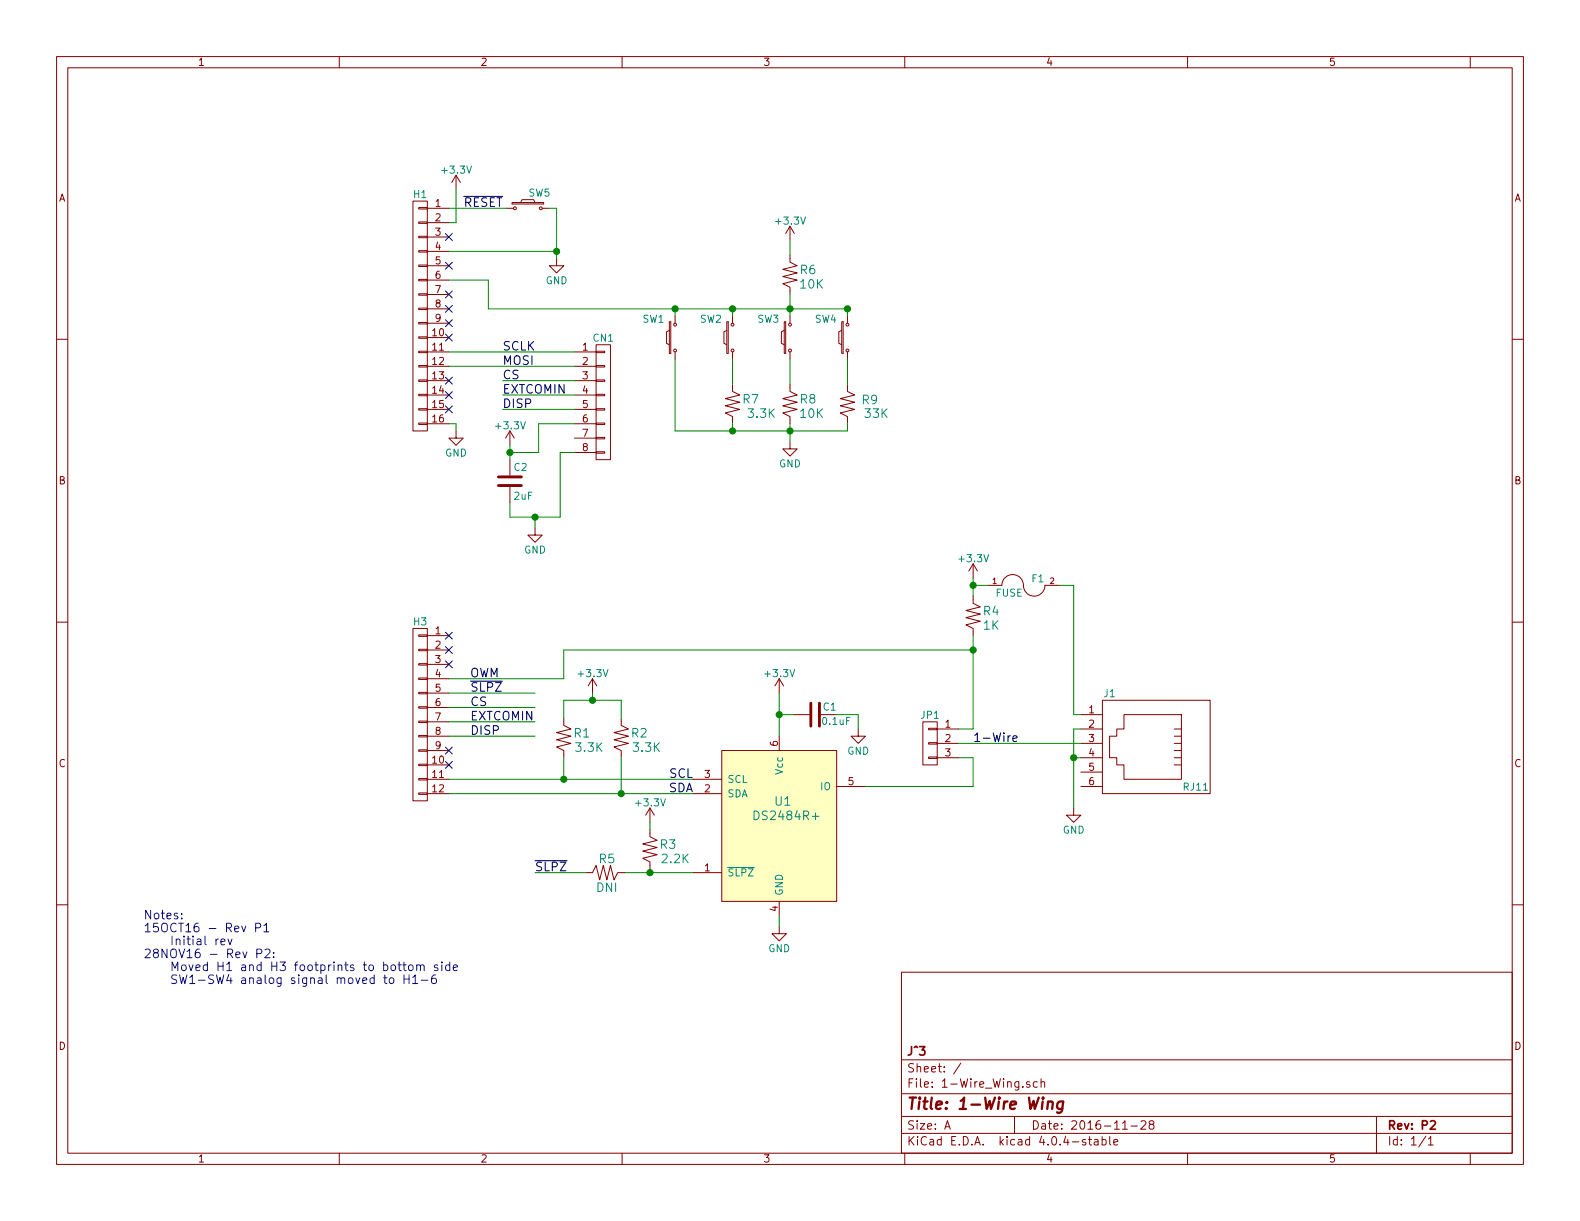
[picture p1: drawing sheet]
EESchema Schematic File Version 2
LIBS:power
LIBS:device
LIBS:transistors
LIBS:conn
LIBS:linear
LIBS:regul
LIBS:74xx
LIBS:cmos4000
LIBS:adc-dac
LIBS:memory
LIBS:xilinx
LIBS:microcontrollers
LIBS:dsp
LIBS:microchip
LIBS:analog_switches
LIBS:motorola
LIBS:texas
LIBS:intel
LIBS:audio
LIBS:interface
LIBS:digital-audio
LIBS:philips
LIBS:display
LIBS:cypress
LIBS:siliconi
LIBS:opto
LIBS:atmel
LIBS:contrib
LIBS:valves
LIBS:maxim
LIBS:myConn
LIBS:myPassives
LIBS:1-Wire_Wing-cache
EELAYER 25 0
EELAYER END
$Descr A 11000 8500
encoding utf-8
Sheet 1 1
Title "1-Wire Wing"
Date "2016-11-28"
Rev "P2"
Comp "J^3"
Comment1 ""
Comment2 ""
Comment3 ""
Comment4 ""
$EndDescr
$Comp
L CONN_01X16 H1
U 1 1
P 2925 2200
F 0 "H1" H 2925 3050 50  0000 C CNN
F 1 "CONN_01X16" V 3025 2200 50  0001 C CNN
F 2 "Pin_Headers:Pin_Header_Straight_1x16" H 2925 2200 50  0001 C CNN
F 3 "" H 2925 2200 50  0000 C CNN
	1    2925 2200
	-1   0    0    -1  
$EndComp
$Comp
L CONN_01X12 H3
U 1 1
P 2925 4975
F 0 "H3" H 2925 5625 50  0000 C CNN
F 1 "CONN_01X12" V 3025 4975 50  0001 C CNN
F 2 "Pin_Headers:Pin_Header_Straight_1x12" H 2925 4975 50  0001 C CNN
F 3 "" H 2925 4975 50  0000 C CNN
	1    2925 4975
	-1   0    0    -1  
$EndComp
NoConn ~ 3125 5325
NoConn ~ 3125 5225
NoConn ~ 3125 4625
NoConn ~ 3125 4525
NoConn ~ 3125 4425
NoConn ~ 3125 2850
NoConn ~ 3125 2750
NoConn ~ 3125 2650
NoConn ~ 3125 2350
NoConn ~ 3125 2250
NoConn ~ 3125 2050
NoConn ~ 3125 1650
$Comp
L GND #PWR01
U 1 1
P 3175 3000
F 0 "#PWR01" H 3175 2750 50  0001 C CNN
F 1 "GND" H 3175 2850 50  0000 C CNN
F 2 "" H 3175 3000 50  0000 C CNN
F 3 "" H 3175 3000 50  0000 C CNN
	1    3175 3000
	1    0    0    -1  
$EndComp
$Comp
L GND #PWR02
U 1 1
P 3875 1800
F 0 "#PWR02" H 3875 1550 50  0001 C CNN
F 1 "GND" H 3875 1650 50  0000 C CNN
F 2 "" H 3875 1800 50  0000 C CNN
F 3 "" H 3875 1800 50  0000 C CNN
	1    3875 1800
	1    0    0    -1  
$EndComp
$Comp
L +3.3V #PWR03
U 1 1
P 3175 1320
F 0 "#PWR03" H 3175 1170 50  0001 C CNN
F 1 "+3.3V" H 3175 1460 50  0000 C CNN
F 2 "" H 3175 1320 50  0000 C CNN
F 3 "" H 3175 1320 50  0000 C CNN
	1    3175 1320
	1    0    0    -1  
$EndComp
Text Label 3500 1450 2    60   ~ 0
~RESET
$Comp
L +3.3V #PWR04
U 1 1
P 4125 4825
F 0 "#PWR04" H 4125 4675 50  0001 C CNN
F 1 "+3.3V" H 4125 4965 50  0000 C CNN
F 2 "" H 4125 4825 50  0000 C CNN
F 3 "" H 4125 4825 50  0000 C CNN
	1    4125 4825
	1    0    0    -1  
$EndComp
Text Label 4825 5525 2    60   ~ 0
SDA
Text Label 4825 5425 2    60   ~ 0
SCL
$Comp
L Resistor R1
U 1 1
P 3925 5025
F 0 "R1" H 4050 4950 60  0000 C CNN
F 1 "3.3K" H 4100 4850 60  0000 C CNN
F 2 "Resistors_SMD:R_0603_HandSoldering" H 3925 5025 60  0001 C CNN
F 3 "" H 3925 5025 60  0001 C CNN
	1    3925 5025
	1    0    0    -1  
$EndComp
$Comp
L Resistor R2
U 1 1
P 4325 5025
F 0 "R2" H 4450 4950 60  0000 C CNN
F 1 "3.3K" H 4500 4850 60  0000 C CNN
F 2 "Resistors_SMD:R_0603_HandSoldering" H 4325 5025 60  0001 C CNN
F 3 "" H 4325 5025 60  0001 C CNN
	1    4325 5025
	1    0    0    -1  
$EndComp
Text Label 3475 4725 2    60   ~ 0
OWM
$Comp
L DS2484R+ U1
U 1 1
P 5025 5225
F 0 "U1" H 5450 4875 60  0000 C CNN
F 1 "DS2484R+" H 5475 4775 60  0000 C CNN
F 2 "MaximIntegrated:SOT95P280X125-6N" H 7025 5775 60  0001 C CNN
F 3 "" H 7025 5775 60  0001 C CNN
	1    5025 5225
	1    0    0    -1  
$EndComp
$Comp
L 1K R3
U 1 1
P 4525 5800
F 0 "R3" H 4650 5725 60  0000 C CNN
F 1 "2.2K" H 4700 5625 60  0000 C CNN
F 2 "Resistors_SMD:R_0603_HandSoldering" H 4525 5800 60  0001 C CNN
F 3 "" H 4525 5800 60  0001 C CNN
	1    4525 5800
	1    0    0    -1  
$EndComp
$Comp
L +3.3V #PWR05
U 1 1
P 4525 5725
F 0 "#PWR05" H 4525 5575 50  0001 C CNN
F 1 "+3.3V" H 4525 5865 50  0000 C CNN
F 2 "" H 4525 5725 50  0000 C CNN
F 3 "" H 4525 5725 50  0000 C CNN
	1    4525 5725
	1    0    0    -1  
$EndComp
$Comp
L C C1
U 1 1
P 5675 4975
F 0 "C1" V 5725 4825 50  0000 L CNN
F 1 "0.1uF" V 5625 4725 50  0000 L CNN
F 2 "Capacitors_SMD:C_0603_HandSoldering" H 5713 4825 50  0001 C CNN
F 3 "" H 5675 4975 50  0000 C CNN
	1    5675 4975
	0    -1   -1   0   
$EndComp
$Comp
L +3.3V #PWR06
U 1 1
P 5425 4825
F 0 "#PWR06" H 5425 4675 50  0001 C CNN
F 1 "+3.3V" H 5425 4965 50  0000 C CNN
F 2 "" H 5425 4825 50  0000 C CNN
F 3 "" H 5425 4825 50  0000 C CNN
	1    5425 4825
	1    0    0    -1  
$EndComp
$Comp
L GND #PWR07
U 1 1
P 5975 5075
F 0 "#PWR07" H 5975 4825 50  0001 C CNN
F 1 "GND" H 5975 4925 50  0000 C CNN
F 2 "" H 5975 5075 50  0000 C CNN
F 3 "" H 5975 5075 50  0000 C CNN
	1    5975 5075
	1    0    0    -1  
$EndComp
$Comp
L GND #PWR08
U 1 1
P 5425 6450
F 0 "#PWR08" H 5425 6200 50  0001 C CNN
F 1 "GND" H 5425 6300 50  0000 C CNN
F 2 "" H 5425 6450 50  0000 C CNN
F 3 "" H 5425 6450 50  0000 C CNN
	1    5425 6450
	1    0    0    -1  
$EndComp
$Comp
L CONN_01X03 JP1
U 1 1
P 6475 5175
F 0 "JP1" H 6475 5375 50  0000 C CNN
F 1 "CONN_01X03" V 6575 5175 50  0001 C CNN
F 2 "Pin_Headers:Pin_Header_Straight_1x03" H 6475 5175 50  0001 C CNN
F 3 "" H 6475 5175 50  0000 C CNN
	1    6475 5175
	-1   0    0    -1  
$EndComp
Text Label 3725 6075 0    60   ~ 0
~SLPZ
Text Label 6775 5175 0    60   ~ 0
1-Wire
$Comp
L 1K R4
U 1 1
P 6775 4175
F 0 "R4" H 6900 4100 60  0000 C CNN
F 1 "1K" H 6900 4000 60  0000 C CNN
F 2 "Resistors_SMD:R_0603_HandSoldering" H 6775 4175 60  0001 C CNN
F 3 "" H 6775 4175 60  0001 C CNN
	1    6775 4175
	1    0    0    -1  
$EndComp
$Comp
L +3.3V #PWR09
U 1 1
P 6775 4025
F 0 "#PWR09" H 6775 3875 50  0001 C CNN
F 1 "+3.3V" H 6775 4165 50  0000 C CNN
F 2 "" H 6775 4025 50  0000 C CNN
F 3 "" H 6775 4025 50  0000 C CNN
	1    6775 4025
	1    0    0    -1  
$EndComp
Text Label 3275 4825 0    60   ~ 0
~SLPZ
$Comp
L 1K R5
U 1 1
P 4325 6075
F 0 "R5" V 4225 5975 60  0000 C CNN
F 1 "DNI" V 4425 5975 60  0000 C CNN
F 2 "Resistors_SMD:R_0603_HandSoldering" H 4325 6075 60  0001 C CNN
F 3 "" H 4325 6075 60  0001 C CNN
	1    4325 6075
	0    1    1    0   
$EndComp
$Comp
L GND #PWR010
U 1 1
P 7475 5625
F 0 "#PWR010" H 7475 5375 50  0001 C CNN
F 1 "GND" H 7475 5475 50  0000 C CNN
F 2 "" H 7475 5625 50  0000 C CNN
F 3 "" H 7475 5625 50  0000 C CNN
	1    7475 5625
	1    0    0    -1  
$EndComp
$Comp
L FUSE F1
U 1 1
P 7125 4075
F 0 "F1" H 7225 4125 50  0000 C CNN
F 1 "FUSE" H 7025 4025 50  0000 C CNN
F 2 "Capacitors_SMD:C_0603_HandSoldering" H 7125 4075 50  0001 C CNN
F 3 "" H 7125 4075 50  0000 C CNN
	1    7125 4075
	1    0    0    -1  
$EndComp
$Comp
L RJ11 J1
U 1 1
P 7975 5175
F 0 "J1" V 7625 4925 50  0000 C CNN
F 1 "RJ11" V 8275 5525 50  0000 C CNN
F 2 "TEConnectivity:TE_6P6C_5555165-1" H 7975 5175 50  0001 C CNN
F 3 "" H 7975 5175 50  0000 C CNN
	1    7975 5175
	0    1    1    0   
$EndComp
$Comp
L CONN_01X08 CN1
U 1 1
P 4200 2800
F 0 "CN1" H 4200 3250 50  0000 C CNN
F 1 "CONN_01X08" V 4300 2800 50  0001 C CNN
F 2 "HIROSE_Connectors:HIROSE_FH19C-8S-0.5SH(05)" H 4200 2800 50  0001 C CNN
F 3 "" H 4200 2800 50  0000 C CNN
	1    4200 2800
	1    0    0    -1  
$EndComp
$Comp
L C C2
U 1 1
P 3550 3350
F 0 "C2" H 3575 3450 50  0000 L CNN
F 1 "2uF" H 3575 3250 50  0000 L CNN
F 2 "Capacitors_SMD:C_0805_HandSoldering" H 3588 3200 50  0001 C CNN
F 3 "" H 3550 3350 50  0000 C CNN
	1    3550 3350
	1    0    0    -1  
$EndComp
Text Label 3275 4925 0    60   ~ 0
CS
Text Label 3275 5025 0    60   ~ 0
EXTCOMIN
Text Label 3275 5125 0    60   ~ 0
DISP
$Comp
L GND #PWR011
U 1 1
P 3725 3675
F 0 "#PWR011" H 3725 3425 50  0001 C CNN
F 1 "GND" H 3725 3525 50  0000 C CNN
F 2 "" H 3725 3675 50  0000 C CNN
F 3 "" H 3725 3675 50  0000 C CNN
	1    3725 3675
	1    0    0    -1  
$EndComp
Text Label 3500 2650 0    60   ~ 0
CS
Text Label 3500 2750 0    60   ~ 0
EXTCOMIN
Text Label 3500 2850 0    60   ~ 0
DISP
$Comp
L +3.3V #PWR012
U 1 1
P 3550 3100
F 0 "#PWR012" H 3550 2950 50  0001 C CNN
F 1 "+3.3V" H 3550 3240 50  0000 C CNN
F 2 "" H 3550 3100 50  0000 C CNN
F 3 "" H 3550 3100 50  0000 C CNN
	1    3550 3100
	1    0    0    -1  
$EndComp
$Comp
L SW_PUSH_SMALL_H SW5
U 1 1
P 3675 1450
F 0 "SW5" H 3755 1560 50  0000 C CNN
F 1 "SW_PUSH_SMALL_H" H 4035 1390 50  0001 C CNN
F 2 "OMRON_PushButtons:OMRON_B3U-1000P" H 3675 1650 50  0001 C CNN
F 3 "" H 3675 1650 50  0000 C CNN
	1    3675 1450
	1    0    0    -1  
$EndComp
Text Label 3500 2450 0    60   ~ 0
SCLK
Text Label 3500 2550 0    60   ~ 0
MOSI
$Comp
L +3.3V #PWR013
U 1 1
P 5500 1675
F 0 "#PWR013" H 5500 1525 50  0001 C CNN
F 1 "+3.3V" H 5500 1815 50  0000 C CNN
F 2 "" H 5500 1675 50  0000 C CNN
F 3 "" H 5500 1675 50  0000 C CNN
	1    5500 1675
	1    0    0    -1  
$EndComp
$Comp
L SW_PUSH_SMALL_H SW1
U 1 1
P 4700 2350
F 0 "SW1" V 4825 2500 50  0000 C CNN
F 1 "SW_PUSH_SMALL_H" H 5060 2290 50  0001 C CNN
F 2 "OMRON_PushButtons:OMRON_B3U-1000P" H 4700 2550 50  0001 C CNN
F 3 "" H 4700 2550 50  0000 C CNN
	1    4700 2350
	0    -1   -1   0   
$EndComp
$Comp
L SW_PUSH_SMALL_H SW3
U 1 1
P 5500 2350
F 0 "SW3" V 5625 2500 50  0000 C CNN
F 1 "SW_PUSH_SMALL_H" H 5860 2290 50  0001 C CNN
F 2 "OMRON_PushButtons:OMRON_B3U-1000P" H 5500 2550 50  0001 C CNN
F 3 "" H 5500 2550 50  0000 C CNN
	1    5500 2350
	0    -1   -1   0   
$EndComp
$Comp
L SW_PUSH_SMALL_H SW2
U 1 1
P 5100 2350
F 0 "SW2" V 5225 2500 50  0000 C CNN
F 1 "SW_PUSH_SMALL_H" H 5460 2290 50  0001 C CNN
F 2 "OMRON_PushButtons:OMRON_B3U-1000P" H 5100 2550 50  0001 C CNN
F 3 "" H 5100 2550 50  0000 C CNN
	1    5100 2350
	0    -1   -1   0   
$EndComp
$Comp
L SW_PUSH_SMALL_H SW4
U 1 1
P 5900 2350
F 0 "SW4" V 6025 2500 50  0000 C CNN
F 1 "SW_PUSH_SMALL_H" H 6260 2290 50  0001 C CNN
F 2 "OMRON_PushButtons:OMRON_B3U-1000P" H 5900 2550 50  0001 C CNN
F 3 "" H 5900 2550 50  0000 C CNN
	1    5900 2350
	0    -1   -1   0   
$EndComp
$Comp
L 1K R6
U 1 1
P 5500 1800
F 0 "R6" H 5625 1725 60  0000 C CNN
F 1 "10K" H 5650 1625 60  0000 C CNN
F 2 "Resistors_SMD:R_0603_HandSoldering" H 5500 1800 60  0001 C CNN
F 3 "" H 5500 1800 60  0001 C CNN
	1    5500 1800
	1    0    0    -1  
$EndComp
$Comp
L 1K R7
U 1 1
P 5100 2700
F 0 "R7" H 5225 2625 60  0000 C CNN
F 1 "3.3K" H 5300 2525 60  0000 C CNN
F 2 "Resistors_SMD:R_0603_HandSoldering" H 5100 2700 60  0001 C CNN
F 3 "" H 5100 2700 60  0001 C CNN
	1    5100 2700
	1    0    0    -1  
$EndComp
$Comp
L 1K R8
U 1 1
P 5500 2700
F 0 "R8" H 5625 2625 60  0000 C CNN
F 1 "10K" H 5650 2525 60  0000 C CNN
F 2 "Resistors_SMD:R_0603_HandSoldering" H 5500 2700 60  0001 C CNN
F 3 "" H 5500 2700 60  0001 C CNN
	1    5500 2700
	1    0    0    -1  
$EndComp
$Comp
L GND #PWR014
U 1 1
P 5500 3075
F 0 "#PWR014" H 5500 2825 50  0001 C CNN
F 1 "GND" H 5500 2925 50  0000 C CNN
F 2 "" H 5500 3075 50  0000 C CNN
F 3 "" H 5500 3075 50  0000 C CNN
	1    5500 3075
	1    0    0    -1  
$EndComp
$Comp
L 1K R9
U 1 1
P 5900 2700
F 0 "R9" H 6055 2620 60  0000 C CNN
F 1 "33K" H 6100 2525 60  0000 C CNN
F 2 "Resistors_SMD:R_0603_HandSoldering" H 5900 2700 60  0001 C CNN
F 3 "" H 5900 2700 60  0001 C CNN
	1    5900 2700
	1    0    0    -1  
$EndComp
NoConn ~ 3125 2150
Wire Wire Line
	3400 2150 5900 2150
Connection ~ 4700 2150
Connection ~ 5100 2150
Connection ~ 5500 2150
Connection ~ 5900 2150
Wire Wire Line
	5900 2150 5900 2200
Wire Wire Line
	5500 2050 5500 2200
Wire Wire Line
	5100 2150 5100 2200
Wire Wire Line
	4700 2150 4700 2200
Wire Wire Line
	5100 2500 5100 2675
Wire Wire Line
	5500 2500 5500 2675
Wire Wire Line
	5900 2500 5900 2675
Wire Wire Line
	4700 2500 4700 3000
Connection ~ 5500 3000
Wire Wire Line
	5500 2950 5500 3075
Wire Wire Line
	5900 3000 5900 2950
Wire Wire Line
	5500 1675 5500 1775
Wire Wire Line
	3125 2550 4000 2550
Wire Wire Line
	3125 2450 4000 2450
Wire Wire Line
	3125 1450 3525 1450
Wire Wire Line
	3875 1450 3825 1450
Wire Wire Line
	3175 1320 3175 1550
Wire Wire Line
	3175 1550 3125 1550
Wire Wire Line
	3175 2950 3125 2950
Wire Wire Line
	3175 3000 3175 2950
Connection ~ 3725 3600
Wire Wire Line
	3725 3675 3725 3600
Wire Wire Line
	3900 3600 3900 3150
Wire Wire Line
	3900 3150 4000 3150
Wire Wire Line
	3550 3600 3550 3500
Wire Wire Line
	3550 3600 3900 3600
Connection ~ 3550 3150
Wire Wire Line
	3550 3100 3550 3200
Wire Wire Line
	3750 3150 3550 3150
Wire Wire Line
	3750 2950 3750 3150
Wire Wire Line
	4000 2950 3750 2950
Wire Wire Line
	3500 2850 4000 2850
Wire Wire Line
	3500 2750 4000 2750
Wire Wire Line
	3500 2650 4000 2650
Wire Wire Line
	3125 5125 3725 5125
Wire Wire Line
	3125 5025 3725 5025
Wire Wire Line
	3125 4925 3725 4925
Connection ~ 6775 4075
Wire Wire Line
	6875 4075 6775 4075
Wire Wire Line
	7475 4075 7375 4075
Wire Wire Line
	7475 4975 7475 4075
Wire Wire Line
	7525 4975 7475 4975
Connection ~ 7475 5275
Wire Wire Line
	7525 5275 7475 5275
Wire Wire Line
	7475 5075 7475 5625
Wire Wire Line
	7525 5075 7475 5075
Wire Wire Line
	5425 6450 5425 6375
Wire Wire Line
	4525 6075 4525 6050
Wire Wire Line
	4075 6075 3725 6075
Wire Wire Line
	4350 6075 4825 6075
Wire Wire Line
	3125 4825 3725 4825
Wire Wire Line
	6775 4025 6775 4150
Connection ~ 6775 4525
Wire Wire Line
	6675 5175 7525 5175
Wire Wire Line
	6775 5275 6675 5275
Wire Wire Line
	6775 5075 6675 5075
Wire Wire Line
	6775 5475 6025 5475
Connection ~ 4525 6075
Wire Wire Line
	3925 4525 3925 4725
Wire Wire Line
	6775 4525 3925 4525
Wire Wire Line
	6775 4425 6775 5075
Wire Wire Line
	6775 5275 6775 5475
Wire Wire Line
	5975 4975 5825 4975
Wire Wire Line
	5975 5075 5975 4975
Connection ~ 5425 4975
Wire Wire Line
	5525 4975 5425 4975
Wire Wire Line
	5425 4825 5425 5125
Wire Wire Line
	4525 5775 4525 5725
Wire Wire Line
	3925 4725 3125 4725
Connection ~ 4125 4875
Wire Wire Line
	4125 4825 4125 4875
Connection ~ 4325 5525
Wire Wire Line
	4325 5275 4325 5525
Connection ~ 3925 5425
Wire Wire Line
	3925 5275 3925 5425
Wire Wire Line
	3125 5525 4825 5525
Wire Wire Line
	3125 5425 4825 5425
Wire Wire Line
	3925 5000 3925 4875
Wire Wire Line
	3925 4875 4325 4875
Wire Wire Line
	4325 4875 4325 5000
Connection ~ 3875 1750
Wire Wire Line
	3125 1750 3875 1750
Wire Wire Line
	3875 1450 3875 1800
Wire Wire Line
	4700 3000 5900 3000
Wire Wire Line
	5100 2950 5100 3000
Connection ~ 5100 3000
Wire Wire Line
	3400 2150 3400 1950
Wire Wire Line
	3400 1950 3125 1950
NoConn ~ 3125 1850
Text Notes 1000 6850 0    60   ~ 0
Notes:\n15OCT16 - Rev P1\n    Initial rev\n28NOV16 - Rev P2: \n    Moved H1 and H3 footprints to bottom side\n    SW1-SW4 analog signal moved to H1-6
$EndSCHEMATC
